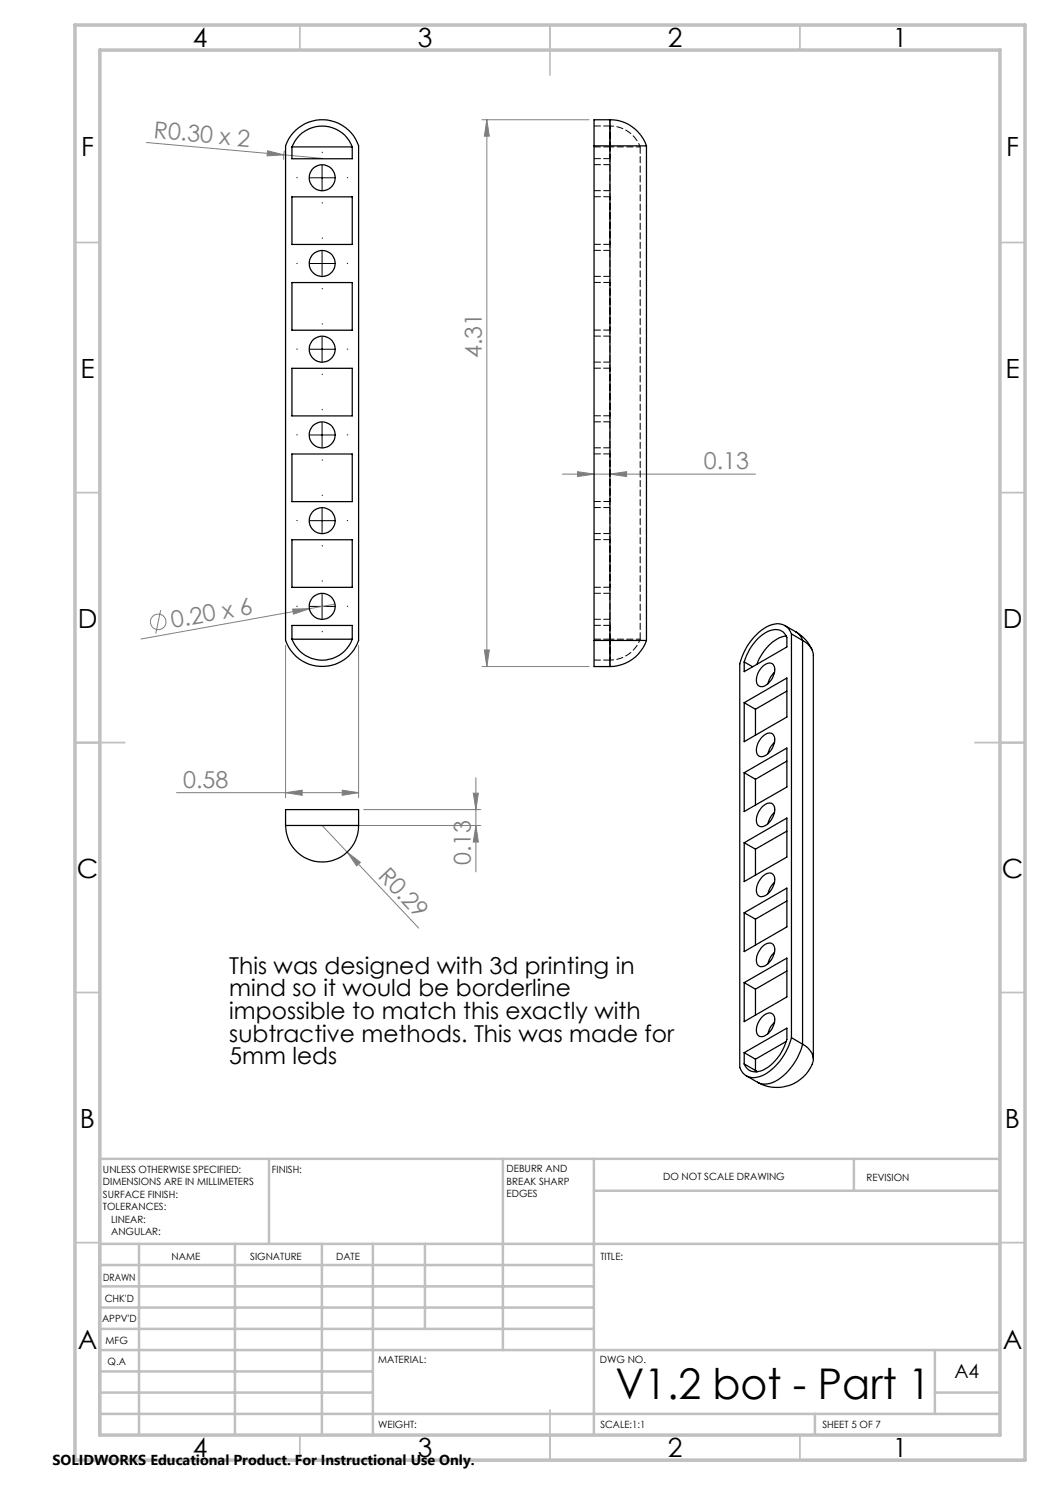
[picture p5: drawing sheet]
<svg xmlns="http://www.w3.org/2000/svg" width="210mm" height="297mm" viewBox="0 0 210 297" stroke-linecap="round" stroke-linejoin="round" font-family="sans-serif">
<g fill="none" stroke="#808080" stroke-width=".2">
<path d="M29.3 28.5l27.5 2.5M53.5 30.2l3.3 .8-3.4 .2zM56.8 31l7.6 .7M56.9 30.1l-.2 1.9M96.4 24h21.4M97.4 24l.5 3.2h-1zM97.4 24v109.3M112.5 94.8h38.6M115.5 94.3l3.3 .5-3.3 .5zM122 94.8l3.3-.5v1zM32.1 122l-.9 4.7M57.1 129.1v30.5"/>
<path d="M58.5 121.8l3.4-.1-3.2 1.1zM67 120.8l-38.8 7M71.7 129.1v30.5M96.4 133.3h21.4M96.9 130h1l-.5 3.3zM35.3 158.5h36.4M57.1 158.5l3.3-.5v1.1zM68.4 158l3.3 .5-3.3 .6zM94.7 158.6h1l-.5 3.3zM95.2 155.6v18.8M64.4 165.1l19.3 20.5M65.4 165.1h30.8"/>
<path d="M69.4 170.4l2.7 2.1-.8 .7zM72.7 161.9h23.5M95.2 165.1l.5 3.3h-1z"/>
<circle cx="31.6" cy="124.4" r="1.55"/>
</g>
<g fill="none" stroke="#000" stroke-width=".2" stroke-dasharray="15.2 1.3 1.3 1.3">
<path d="M59.5 35.5h-.1M64.5 30.5v-.1M69.5 35.5h.1M59.5 52.7h-.1M64.5 47.7v-.1M64.5 57.7v.1M64.5 40.5v.1M69.5 52.7h.1M59.5 69.8h-.1M64.5 64.8v-.1M64.5 74.8v.1M69.5 69.8h.1"/>
<path d="M59.5 87h-.1M64.5 99.1v-.1M64.5 82v-.1M64.5 92v.1M69.5 87h.1M59.5 104.1h-.1M64.5 116.3v-.1M64.5 109.1v.1M69.5 104.1h.1M59.5 121.3h-.1M64.5 126.3v.1M69.5 121.3h.1"/>
</g>
<path d="M61.9 35.6h5M64.4 33.1v5M61.9 52.7h5M64.4 50.2v5M61.9 69.8h5M64.4 67.3v5.1M61.9 87h5M64.4 84.5v5M61.9 104.1h5M64.4 101.6v5M64.4 118.8v5M61.9 121.3h5" fill="none" stroke="#000" stroke-width=".2"/>
<g fill="none" stroke="#c0c0c0" stroke-width=".35">
<path d="M60 5v5M110 5v10M160 5v5M15 48.5h5M200 48.5h5M15 98.5h5M200 98.5h5M15 148.5h10M195 148.5h10M15 198.5h5M200 198.5h5M15 248.5h5"/>
<path d="M200 248.5h5M60 287v5M110 282v10M160 287v5"/>
</g>
<g fill="none" stroke="#c0c0c0" stroke-width=".5">
<path d="M53.8 231.8v17M100.6 231.8v38.2M118.8 231.8v55.2M118.8 238.2h81.2M170.8 231.8v6.4M200 231.8h-180v55.2M20 248.8h180M20 257.3h98.8M20 253h98.8M27.8 248.8v38.2M47 248.8v38.2M64.4 248.8v38.2"/>
<path d="M74.6 248.8v38.2M85 248.8v17M20 265.8h98.8M20 261.5h98.8M20 278.5h54.6M20 274.3h54.6M20 270h180M187 278.5h13M187 270v12.8M20 282.8h180M163 282.8v4.2"/>
</g>
<path d="M15 5h190v287h-190zM20 10h180v277h-180z" fill="none" stroke="#c0c0c0" stroke-width=".7"/>
<g fill="#808080">
<path d="M53.5 30.2l3.3 .8-3.4 .2z"/>
<path d="M58.5 121.8l3.4-.1-3.2 1.1z"/>
<path d="M69.4 170.4l2.7 2.1-.8 .7z"/>
<path d="M122 94.8l3.3-.5v1zM115.5 94.3l3.3 .5-3.3 .5z"/>
<path d="M57.1 158.5l3.3-.5v1.1zM68.4 158l3.3 .5-3.3 .6z"/>
<path d="M97.4 24l.5 3.2h-1zM96.9 130h1l-.5 3.3zM94.7 158.6h1l-.5 3.3zM95.2 165.1l.5 3.3h-1z"/>
</g>
<g fill="none" stroke="#000" stroke-width=".25">
<path d="M58.4 29.4a6.5 6.5 0 0 1 6-4.2 6.5 6.5 0 0 1 6 4.2M58.4 29.4h12M58.4 39.4h12v9.5h-12zM58.4 29.4v2.3h12v-2.3M58.7 26.5a7.7 7.7 0 0 1 13 2.7v98.9a7.7 7.7 0 0 1-7.3 5.2 7.7 7.7 0 0 1-7.3-5.2v-98.9a7.2 7.2 0 0 1 1.6-2.7zM118.8 29.2h3.2M118.8 29.2v98.9M122 24a7.8 7.8 0 0 1 7.3 5.2M122 29.2h7.3M122 24h-3.2v5.2M122 24v5.2M122 29.2v98.9"/>
<path d="M129.3 29.2v98.9M58.4 56.5h12v9.5h-12zM58.4 73.7h12v9.5h-12zM58.4 90.8h12v9.5h-12zM58.4 107.9h12v9.6h-12zM58.4 127.8a6.4 6.4 0 0 0 6 4.2 6.4 6.4 0 0 0 6-4.2M58.4 127.8h12M58.4 127.8v-2.7h12v2.7M118.8 128.1v5.2h3.2M118.8 128.1h3.2M122 128.1h7.3M122 128.1v5.2"/>
<path d="M129.3 128.1a7.8 7.8 0 0 1-7.3 5.2M148.8 132.4l1.7 .9M151.6 127.7a4.8 4.8 0 0 1 4.3-1.7 2.27 2.27 0 0 1 1.5 1.5v1.9l-8.6 4.9a6.7 6.7 0 0 1 1.1-4.4zM152.5 133.3a1.42 1.42 0 0 1 2.2-.3 3.3 3.3 0 0 1-1.3 3.9 1.23 1.23 0 0 1-1.6 .3 1.23 1.23 0 0 1-.5-1.6l.4-1.2zM154.7 134.7h.1M154.9 134.5l-.7 .8-.6 1.5M157 125.1l2.2 1.3M157.3 127.2a7.6 7.6 0 0 0-5.5 4.6l-.4 1.1M157.4 138.2l-6.3 3.6M158.3 126.8a3 3 0 0 0-4.4-1.7 11.7 11.7 0 0 0-5.9 7.6v80.8a2.95 2.95 0 0 0 4.3 1.7 11.6 11.6 0 0 0 6-7.7M158.3 126.8v80.7M158.3 126.8l2.2 1.3"/>
<path d="M159.2 126.4a7.9 7.9 0 0 1 3.3 3.6M159.2 126.4l.9 .8 .4 .9M160.5 128.1a3.6 3.6 0 0 1 2.2 3v80.7M160.5 128.1v80.7M148.8 140.5l8.6-4.9v7.8l-8.6 4.9zM148.8 154.5l8.6-4.9v7.8l-8.6 4.9zM148.8 154.5l2.3 1.4M148.8 140.5l2.3 1.3M151.1 141.8v5.2M151.1 155.9v5.1M152.5 147.4a1.42 1.42 0 0 1 2.2-.4 3.3 3.3 0 0 1-1.3 3.9 1.23 1.23 0 0 1-1.6 .3 1.23 1.23 0 0 1-.5-1.6l.4-1.2zM154.9 148.5l-.7 .8-.6 1.4"/>
<path d="M157.4 152.2l-6.3 3.7M57.1 165.1a7.3 7.3 0 0 0 7.3 7.3 7.3 7.3 0 0 0 7.3-7.3M57.1 165.1h14.6M57.1 165.1v-3.2h14.6v3.2M148.8 168.6l8.6-5v7.8l-8.6 4.9zM148.8 168.6l2.3 1.2M151.1 169.8v5.2M152.5 175.3a1.48 1.48 0 0 1 2.2-.3 3.4 3.4 0 0 1-1.3 3.9 1.23 1.23 0 0 1-1.6 .3 1.23 1.23 0 0 1-.5-1.5l.4-1.3zM152.5 161.3l.3-.2a1.18 1.18 0 0 1 1.4-.5 1.18 1.18 0 0 1 .7 1.3 3.5 3.5 0 0 1-2.7 3.4 1.44 1.44 0 0 1-.8-2.1l.3-.8zM154.9 176.5l-.7 .8-.6 1.4M154.9 162.5l-.7 .8-.6 1.4M157.4 166.2l-6.3 3.6"/>
<path d="M148.8 182.6l8.6-5v7.8l-8.6 4.9zM148.8 196.5l8.6-4.9v7.8l-8.6 4.9zM148.8 196.5l2.3 1.3M148.8 182.6l2.3 1.2M151.1 183.8v5.2M151.1 197.8v5.2M152.5 189.3a1.48 1.48 0 0 1 2.2-.3 3.3 3.3 0 0 1-1.3 3.9 1.22 1.22 0 0 1-1.6 .3 1.22 1.22 0 0 1-.5-1.5l.4-1.3zM154.9 190.5l-.7 .8-.6 1.5M157.4 194.2l-6.3 3.6M157.4 180.2l-6.3 3.6M148.8 210.5l8.6-4.9a7 7 0 0 1-1.1 4.8 7.3 7.3 0 0 1-5.1 4 2.33 2.33 0 0 1-2.4-1.6M148.8 210.5v2.3"/>
<path d="M148.8 212.8l2.3 1.3M148.8 210.5l2.3 1.3M149.3 215.2l2.2 1.3M151.1 214.1l.5 .2M151.1 211.8v2.3M151.1 214.1l.1 .3M152.5 203.3a1.42 1.42 0 0 1 2.2-.3 3.3 3.3 0 0 1-1.3 3.9 1.23 1.23 0 0 1-1.6 .3 1.23 1.23 0 0 1-.5-1.6l.4-1.2zM154.9 204.5l-.7 .8-.6 1.5M157.3 208.3l-6.2 3.5M158.3 207.5l2.2 1.3M160.5 208.8a3.3 3.3 0 0 1 1.2 5.4 7.8 7.8 0 0 1-10.2 2.3M160.5 208.8a11.7 11.7 0 0 1-5.9 7.7l-1.1 .3h-1l-1-.3"/>
<circle cx="64.4" cy="35.6" r="2.6"/>
<circle cx="64.4" cy="52.7" r="2.6"/>
<circle cx="64.4" cy="69.8" r="2.6"/>
<circle cx="64.4" cy="87" r="2.6"/>
<circle cx="64.4" cy="104.1" r="2.6"/>
<circle cx="64.4" cy="121.3" r="2.6"/>
</g>
<path d="M122 29.4v2.3" fill="none" stroke="#000" stroke-width=".2" stroke-dasharray="1.3 .6" stroke-dashoffset=".4"/>
<path d="M122 31.7v7.6M122 39.3v9.6M122 48.9v7.6M122 56.5v9.5M122 66v7.6M122 73.6v9.6M122 83.2v7.6M122 90.8v9.5M122 100.3v7.6M122 107.9v9.5M122 117.4v7.7" fill="none" stroke="#000" stroke-width=".2" stroke-dasharray="1.3 .6" stroke-dashoffset=".6"/>
<path d="M122 125.1v2.7" fill="none" stroke="#000" stroke-width=".2" stroke-dasharray="1.3 .6" stroke-dashoffset=".2"/>
<path d="M122 29.4h6M128 29.4a6.4 6.4 0 0 0-6-4.2M122 127.8h6M122 132a6.4 6.4 0 0 0 6-4.2" fill="none" stroke="#000" stroke-width=".2" stroke-dasharray="1.3 .6" stroke-dashoffset=".5"/>
<path d="M122 29.4v-4.2v4.2M122 29.2v2.5M122 127.8v4.2v-4.2" fill="none" stroke="#000" stroke-width=".2" stroke-dasharray="1.3 .6" stroke-dashoffset=".3"/>
<g fill="none" stroke="#000" stroke-width=".2" stroke-dasharray="1.3 .6">
<path d="M118.8 29.4h3.2M118.8 39.3h3.2M118.8 31.7h3.2M118.8 38.1h3.2M122 25.2h-3.2M122 32.9h-3.2M118.8 48.9h3.2M118.8 56.5h3.2M118.8 55.3h3.2M122 50.1h-3.2M118.8 66h3.2M118.8 73.6h3.2"/>
<path d="M118.8 72.4h3.2M122 67.2h-3.2M118.8 90.8h3.2M118.8 83.2h3.2M118.8 89.6h3.2M122 84.4h-3.2M118.8 107.9h3.2M118.8 117.4h3.2M118.8 100.3h3.2M118.8 106.7h3.2M122 101.5h-3.2M122 118.7h-3.2"/>
<path d="M118.8 127.8h3.2M118.8 125.1h3.2M118.8 132h3.2M118.8 123.9h3.2M128 127.8v-98.4"/>
</g>
<path d="M122 29.2v-5.3M122 128.1v5.2" fill="none" stroke="#000" stroke-width=".2" stroke-dasharray="1.3 .6" stroke-dashoffset="-.1"/>
<path d="M122 125.1v3" fill="none" stroke="#000" stroke-width=".2" stroke-dasharray="1.3 .6" stroke-dashoffset=".1"/>
<text font-size="8.5" x="123.1" y="279.7">V1.2 bot - Part 1</text>
<g font-size="5.3">
<text x="38.5" y="9.5">4</text>
<text x="83.5" y="9.5">3</text>
<text x="133.6" y="9.5">2</text>
<text x="178.6" y="9.5">1</text>
<text x="16.2" y="31.3">F</text>
<text x="201.2" y="31.3">F</text>
<text x="16.1" y="75.5">E</text>
<text x="201.1" y="75.5">E</text>
<text x="15.5" y="125.5">D</text>
<text x="200.5" y="125.5">D</text>
<text x="15.4" y="175.5">C</text>
<text x="200.4" y="175.5">C</text>
<text x="16" y="225.5">B</text>
<text x="201" y="225.5">B</text>
<text x="15.5" y="269.8">A</text>
<text x="200.5" y="269.8">A</text>
<text x="38.5" y="291.5">4</text>
<text x="83.5" y="291.5">3</text>
<text x="133.6" y="291.5">2</text>
<text x="178.6" y="291.5">1</text>
</g>
<g font-size="4.7" fill="#808080">
<text x="30.7" y="27.6" transform="rotate(5 30.7 27.6)">R0.30 x 2</text>
<text x="96.4" y="71.7" transform="rotate(-90 96.4 71.7)">4.31</text>
<text x="140.8" y="93.8">0.13</text>
<text x="34.5" y="125.6" transform="rotate(-10 34.5 125.6)">0.20 x 6</text>
<text x="36.6" y="157.5">0.58</text>
<text x="94.2" y="173" transform="rotate(-90 94.2 173)">0.13</text>
<text x="75.5" y="175.3" transform="rotate(47 75.5 175.3)">R0.29</text>
</g>
<g font-size="4.7">
<text x="45.9" y="194.7">This was designed with 3d printing in</text>
<text x="45.9" y="199.3">mind so it would be borderline</text>
<text x="45.9" y="203.8">impossible to match this exactly with</text>
<text x="45.9" y="208.3">subtractive methods. This was made for</text>
<text x="45.9" y="212.8">5mm leds</text>
</g>
<text font-size="3.9" x="190.9" y="275.5">A4</text>
<text font-size="2.9" x="10.5" y="292.9">SOLIDWORKS Educational Product. For Instructional Use Only.</text>
<g font-size="2">
<text x="20.6" y="234.6">UNLESS OTHERWISE SPECIFIED:</text>
<text x="20.6" y="237.1">DIMENSIONS ARE IN MILLIMETERS</text>
<text x="20.6" y="239.6">SURFACE FINISH:</text>
<text x="54.4" y="234.6">FINISH:</text>
<text x="101.3" y="234.5">DEBURR AND</text>
<text x="101.3" y="237">BREAK SHARP</text>
<text x="101.3" y="239.5">EDGES</text>
<text x="132.6" y="236">DO NOT SCALE DRAWING</text>
<text x="173.3" y="236.2">REVISION</text>
<text x="20.6" y="242.1">TOLERANCES:</text>
<text x="22.2" y="244.6">LINEAR:</text>
<text x="22.2" y="247.1">ANGULAR:</text>
<text x="34.3" y="252">NAME</text>
<text x="50" y="251.9">SIGNATURE</text>
<text x="67.2" y="251.9">DATE</text>
<text x="120.1" y="251.9">TITLE:</text>
<text x="20.6" y="256.1">DRAWN</text>
<text x="20.9" y="260.3">CHK'D</text>
<text x="20.4" y="264.4">APPV'D</text>
<text x="21.1" y="268.8">MFG</text>
<text x="21.5" y="273">Q.A</text>
<text x="75.6" y="272.5">MATERIAL:</text>
<text x="120" y="272.5">DWG NO.</text>
<text x="75.6" y="285.5">WEIGHT:</text>
<text x="120.1" y="285.6">SCALE:1:1</text>
<text x="164.5" y="285.6">SHEET 5 OF 7</text>
</g>
</svg>
